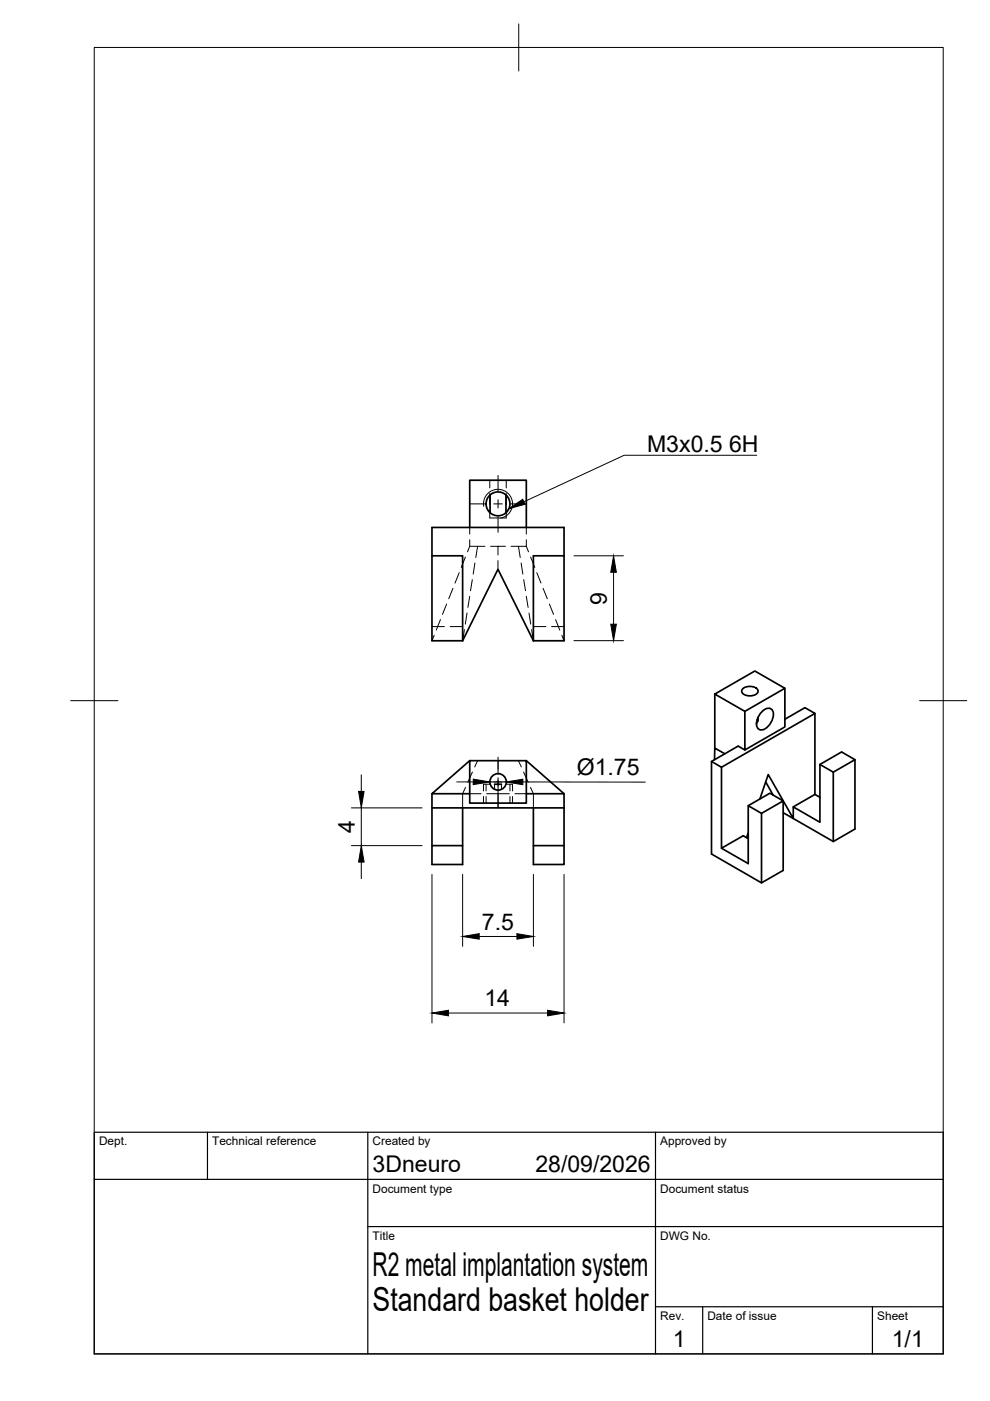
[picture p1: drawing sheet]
<svg xmlns="http://www.w3.org/2000/svg" width="210mm" height="297mm" viewBox="0 0 210 297" stroke-linecap="round" stroke-linejoin="round" font-family="sans-serif">
<!-- layer: Hidden -->
<g fill="none" stroke="#000" stroke-width=".21">
<path d="M98.7 118.1l-.9 2.2M99.6 111.8v1.4M99.6 114.4v1.4M100.7 119.4l-.4 2.3M101.3 115.8h-1.7l-.5 1.2M102.8 115.8h-1.5l-.4 2.4M103.8 108.2v1.6h3.5v-1.6M103.8 101.8v1.6M103.8 104.6v2.4M104 115.8h1.6M105.6 118.9v1.8M107.2 115.8h-1.6v1.9"/>
<path d="M107.3 101.8v1.6M107.3 104.6v2.4M108.4 115.8h1.5M110.5 119.4l.3 2.3M111.6 111.8v1.4M111.6 114.4v1.4M112.1 117l-.5-1.2h-1.7l.4 2.4M112.5 118.1l.9 2.2M91.6 132.8h2.6M92.1 134.7l-.5 1.2M93.4 131.4l-.9 2.2M94.7 128.1l-.9 2.2"/>
<path d="M95.4 132.8h2.7M96 124.7l-.9 2.2M97.4 121.4l-.9 2.2M98.5 133.5l-.4 2.4M99 130l-.3 2.3M99.6 126.4l-.4 2.4M100.1 122.9l-.3 2.4M111 122.9l.4 2.4M111.6 126.4l.4 2.4M112.2 130l.3 2.3M112.7 133.5l.4 2.4M113.1 132.8h2.6"/>
<path d="M113.8 121.4l.9 2.2M115.1 124.7l.9 2.2M116.5 128.1l.9 2.2M116.9 132.8h2.7M117.8 131.4l.9 2.2M119.1 134.7l.5 1.2M98.7 166.9l-.6 1.4v3M99.6 168.3h2.4M100.2 163.7l-1 2.2M101.3 161.3l-.7 1.3M102.5 166.3h1.4M103.1 166.3v1.4"/>
<path d="M103.1 168.9v1.4M105.6 165.4v2.9h-2.4M105.6 161.3v2.9M107.3 166.3h1.4M108 168.3h-2.4v3M108.1 166.3v1.4M108.1 168.9v1.4M109.2 168.3h2.4M109.9 161.3l.6 1.3M111 163.7l1 2.2M112.5 166.9l.6 1.4v3"/>
</g>
<!-- layer: Visible -->
<g fill="none" stroke="#000" stroke-width=".36">
<path d="M91.6 117.8h6.5v18.1h-6.5zM91.6 117.8v-6h28v6M99.6 111.8v-10h12v10M103.9 104.9v3.8M107.3 104.9v3.8M113.1 117.8h6.5v18.1h-6.5zM98.1 135.9l7.5-15.2 7.5 15.2M151.6 147.2l8.4-4.9 6.4 3.6-8.5 4.9zM151.6 147.2v11.4M153.7 159.8l-2.1-1.2-.1 2.5M157.4 146.1a2.28 2.28 0 0 1 3.3 .3 1.51 1.51 0 0 1-2 1.1 1.33 1.33 0 0 1-1.4-1.1zM157.9 159l-1.4-.8-5.6 3.2v19.7l10.6 6.1 4.6-2.7v-14.7l-4.6 2.7v14.7"/>
<path d="M160.5 152.6l.2 .2M160.7 152.1v.7l-.3 .5M161.7 150.7a1.39 1.39 0 0 1 2-.2 3.3 3.3 0 0 1-2.4 4.3 1.28 1.28 0 0 1-.8-1.9 4.2 4.2 0 0 1 1.2-2.2zM166.4 145.9v8.2l-8.5 4.9v-8.2M166.4 152.5l4.3-2.5 2.1 1.3-19.8 11.4-2.1-1.3M172.8 151.3v17.1l-4.6 2.7v2.4l-5.3-9.3-1.8 5.2M91.6 168.3v3h28v-3h-8M91.6 179.3h6.5v4h-6.5zM91.6 171.3v8M98.1 171.3v8M99.6 161.3l-8 7h8M99.6 161.3h12v9h-12z"/>
<path d="M104.9 166.3h1.4M111.6 161.3l8 7M113.1 171.3v12h6.5v-12M113.1 179.3h6.5M153 162.7v17.1l4.6-2.6 1 .6M158.6 176.6l-.3 1M158.6 170.8l2.9 1.7M162.3 165.8l1.6 2.8M166.1 169.8l-2.9-1.6-4.6 2.6v12.3l-5.6-3.3M168.2 171.1l5.6 3.2v-12.2l2.9 1.6v14.7M172.8 168.4l1 .6M173.8 162.1l4.6-2.7 2.9 1.7-4.6 2.6"/>
<path d="M181.3 161.1v14.7l-4.6 2.6-10.6-6.1"/>
<circle cx="105.6" cy="106.8" r="2.53"/>
<circle cx="105.6" cy="165.8" r="1.75"/>
</g>
<!-- layer: Visible Narrow -->
<path d="M102.6 107.4a3.1 3.1 0 0 1 2.5-3.6 3.1 3.1 0 0 1 3.5 2.5 3.1 3.1 0 0 1-2.5 3.6M104.9 166.3v1.1M106.3 166.3v1.1" fill="none" stroke="#000" stroke-width=".21"/>
<!-- layer: Hidden Narrow -->
<path d="M102.5 166.3v1.4M102.5 168.9v1.4M108.7 166.3v1.4M108.7 168.9v1.4" fill="none" stroke="#000" stroke-width=".21"/>
<!-- layer: BORDER -->
<path d="M20 10.1h180v276.9h-180zM110 5.1v10M15 148.6h10M195 148.6h10" fill="none" stroke="#000" stroke-width=".21"/>
<!-- layer: TITLEBLOCK -->
<path d="M20 240.1h180v46.9h-180zM20 250h180M44 240.1v9.9M78 240.1v46.9M139 240.1v46.9M78 260.1h122M139 277.1h61M149 277.1v9.9M185 277.1v9.9" fill="none" stroke="#000" stroke-width=".25"/>
<!-- layer: Smart Centers -->
<path d="M99.6 106.8h3.3M104.7 106.8h1.8M105.6 100.8v3.3M105.6 105.9v1.8M105.6 109.5v3.4M108.3 106.8h3.3M100.4 165.8h2.5M104.7 165.8h1.8M105.6 160.5v2.6M105.6 164.9v1.8M105.6 168.5v2.5M108.3 165.8h2.5" fill="none" stroke="#000" stroke-width=".21"/>
<!-- layer: Hole Notes -->
<path d="M107.9 107.9l2.9-2 .5 1z" fill="#000" stroke="#000" stroke-width=".21"/>
<path d="M160.4 96.5h-28.1l-21.2 9.9" fill="none" stroke="#000" stroke-width=".21"/>
<!-- layer: FD_Dimensions -->
<g fill="none" stroke="#000" stroke-width=".21">
<path d="M121.7 117.8h10.5M121.7 135.8h10.5M130.1 121.3v11M74.5 171.3h15M74.5 179.3h15M76.6 164.3v3.5M76.6 171.3v8M96.8 165.8h3.6M103.8 165.8h3.5M110.8 165.8h26M76.6 182.8v3.5M91.6 185.4v31.5"/>
<path d="M98.1 185.4v15.2M101.6 198.6h8M113.1 185.4v15.2M119.6 185.4v31.5M95.1 214.8h21"/>
</g>
<path d="M130.1 117.8l.6 3.5h-1.2zM129.5 132.3h1.2l-.6 3.5zM76 167.8h1.2l-.6 3.5zM100.4 165.2l3.4 .6-3.5 .6zM107.3 165.8l3.5-.6v1.2zM76.6 179.3l.6 3.5h-1.2zM98.1 198.6l3.5-.6v1.1zM109.6 198l3.5 .6-3.5 .5zM91.6 214.8l3.5-.6v1.2zM116.1 214.2l3.5 .6-3.5 .6z" fill="#000" stroke="#000" stroke-width=".21"/>
<g font-size="7">
<text x="79" y="270.6">R2 metal implantation system</text>
<text x="79" y="278.1">Standard basket holder</text>
</g>
<g font-size="4.9">
<text x="137.2" y="95.8">M3x0.5</text>
<text x="154.6" y="95.8">6H</text>
<text x="128.6" y="128.2" transform="rotate(-90 128.6 128.2)">9</text>
<text x="122.3" y="164.3">Ø1.75</text>
<text x="75.2" y="176.6" transform="rotate(-90 75.2 176.6)">4</text>
<text x="102.2" y="197.1">7.5</text>
<text x="102.7" y="213.4">14</text>
<text x="79" y="248.5">3Dneuro</text>
<text x="113.5" y="248.5">28/09/2026</text>
<text x="142.6" y="285.7">1</text>
<text x="189.1" y="285.7">1/1</text>
</g>
<g font-size="2.5">
<text x="21" y="242.9">Dept.</text>
<text x="45" y="242.9">Technical reference</text>
<text x="79" y="242.9">Created by</text>
<text x="140" y="242.9">Approved by</text>
<text x="79" y="252.8">Document type</text>
<text x="140" y="252.8">Document status</text>
<text x="79" y="262.9">Title</text>
<text x="140" y="262.9">DWG No.</text>
<text x="140" y="279.9">Rev.</text>
<text x="150" y="279.9">Date of issue</text>
<text x="186" y="279.9">Sheet</text>
</g>
</svg>
